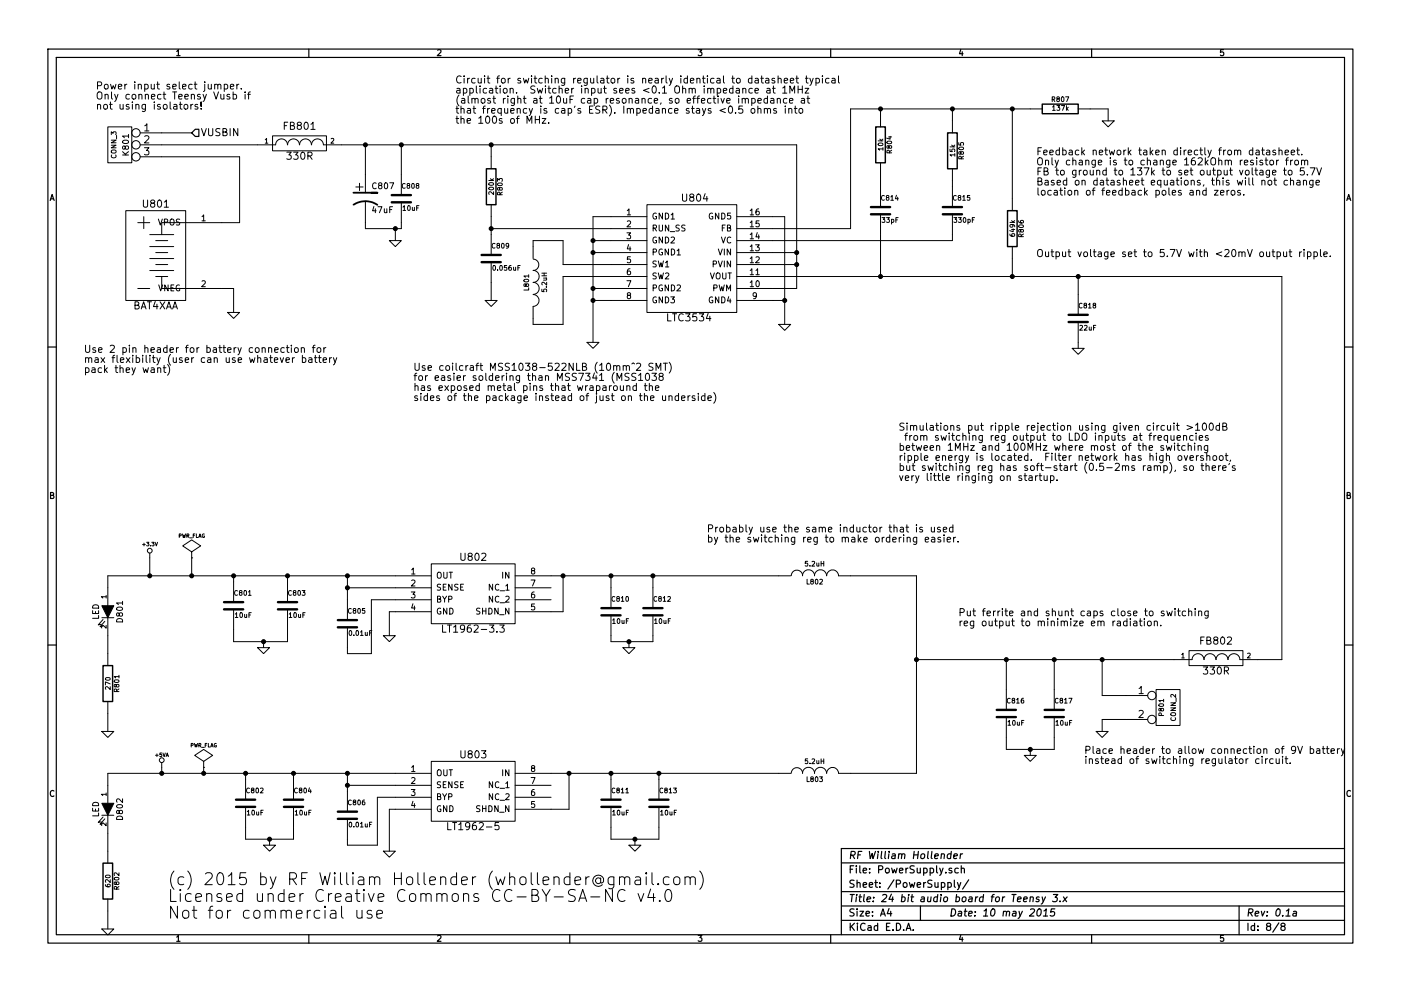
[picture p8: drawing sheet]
EESchema Schematic File Version 2
LIBS:power
LIBS:device
LIBS:transistors
LIBS:conn
LIBS:linear
LIBS:regul
LIBS:74xx
LIBS:cmos4000
LIBS:adc-dac
LIBS:memory
LIBS:xilinx
LIBS:special
LIBS:microcontrollers
LIBS:dsp
LIBS:microchip
LIBS:analog_switches
LIBS:motorola
LIBS:texas
LIBS:intel
LIBS:audio
LIBS:interface
LIBS:digital-audio
LIBS:philips
LIBS:display
LIBS:cypress
LIBS:siliconi
LIBS:opto
LIBS:atmel
LIBS:contrib
LIBS:valves
LIBS:AudioBoardLib
LIBS:SuperAudioBoard-cache
EELAYER 27 0
EELAYER END
$Descr A4 11693 8268
encoding utf-8
Sheet 8 8
Title "24 bit audio board for Teensy 3.x"
Date "10 may 2015"
Rev "0.1a"
Comp "RF William Hollender"
Comment1 ""
Comment2 ""
Comment3 ""
Comment4 ""
$EndDescr
$Comp
L LT1962-3.3 U802
U 1 1
P 3950 4950
F 0 "U802" H 3950 5250 60  0000 C CNN
F 1 "LT1962-3.3" H 3950 4650 60  0000 C CNN
F 2 "" H 3800 4900 60  0000 C CNN
F 3 "" H 3800 4900 60  0000 C CNN
F 4 "Linear Tech" H 3950 4950 60  0001 C CNN "MFG 1 Name"
F 5 "LT1962EMS8-3.3#PBF" H 3950 4950 60  0001 C CNN "MFG1 PN"
	1    3950 4950
	1    0    0    -1  
$EndComp
$Comp
L LT1962-5 U803
U 1 1
P 3950 6600
F 0 "U803" H 3950 6900 60  0000 C CNN
F 1 "LT1962-5" H 3950 6300 60  0000 C CNN
F 2 "" H 3800 6550 60  0000 C CNN
F 3 "" H 3800 6550 60  0000 C CNN
F 4 "Linear Tech" H 3950 6600 60  0001 C CNN "MFG 1 Name"
F 5 "LT1962EMS8-5#PBF-ND" H 3950 6600 60  0001 C CNN "MFG1 PN"
	1    3950 6600
	1    0    0    -1  
$EndComp
$Comp
L C C810
U 1 1
P 5100 5100
F 0 "C810" H 5100 5200 40  0000 L CNN
F 1 "10uF" H 5106 5015 40  0000 L CNN
F 2 "~" H 5138 4950 30  0000 C CNN
F 3 "~" H 5100 5100 60  0000 C CNN
F 4 "Murata" H 5100 5100 60  0001 C CNN "MFG 1 Name"
F 5 "GRM32DR71E106KA12" H 5100 5100 60  0001 C CNN "MFG1 PN"
F 6 "TDK" H 5100 5100 60  0001 C CNN "MFG 2 Name"
F 7 "C3225X7R1E106K250AC" H 5100 5100 60  0001 C CNN "MFG 2 PN"
	1    5100 5100
	1    0    0    -1  
$EndComp
$Comp
L C C805
U 1 1
P 2900 5200
F 0 "C805" H 2900 5300 40  0000 L CNN
F 1 "0.01uF" H 2906 5115 40  0000 L CNN
F 2 "~" H 2938 5050 30  0000 C CNN
F 3 "~" H 2900 5200 60  0000 C CNN
F 4 "Murata" H 2900 5200 60  0001 C CNN "MFG 1 Name"
F 5 "GRM2195C1H103JA01D" H 2900 5200 60  0001 C CNN "MFG1 PN"
F 6 "TDK" H 2900 5200 60  0001 C CNN "MFG 2 Name"
F 7 "C2012C0G1H103J060AA" H 2900 5200 60  0001 C CNN "MFG 2 PN"
F 8 "Kemet" H 2900 5200 60  0001 C CNN "MFG 3 Name"
F 9 "C0805C103J5GACTU" H 2900 5200 60  0001 C CNN "MFG 3 PN"
	1    2900 5200
	1    0    0    -1  
$EndComp
$Comp
L +3.3V #PWR065
U 1 1
P 1250 4650
F 0 "#PWR065" H 1250 4610 30  0001 C CNN
F 1 "+3.3V" H 1250 4760 30  0000 C CNN
F 2 "" H 1250 4650 60  0000 C CNN
F 3 "" H 1250 4650 60  0000 C CNN
	1    1250 4650
	1    0    0    -1  
$EndComp
$Comp
L GND #PWR066
U 1 1
P 2200 5400
F 0 "#PWR066" H 2200 5400 30  0001 C CNN
F 1 "GND" H 2200 5330 30  0001 C CNN
F 2 "" H 2200 5400 60  0000 C CNN
F 3 "" H 2200 5400 60  0000 C CNN
	1    2200 5400
	1    0    0    -1  
$EndComp
$Comp
L GND #PWR067
U 1 1
P 2250 7050
F 0 "#PWR067" H 2250 7050 30  0001 C CNN
F 1 "GND" H 2250 6980 30  0001 C CNN
F 2 "" H 2250 7050 60  0000 C CNN
F 3 "" H 2250 7050 60  0000 C CNN
	1    2250 7050
	1    0    0    -1  
$EndComp
$Comp
L +5VA #PWR068
U 1 1
P 1350 6400
F 0 "#PWR068" H 1350 6530 20  0001 C CNN
F 1 "+5VA" H 1350 6500 30  0000 C CNN
F 2 "" H 1350 6400 60  0000 C CNN
F 3 "" H 1350 6400 60  0000 C CNN
	1    1350 6400
	1    0    0    -1  
$EndComp
$Comp
L GND #PWR069
U 1 1
P 5250 5400
F 0 "#PWR069" H 5250 5400 30  0001 C CNN
F 1 "GND" H 5250 5330 30  0001 C CNN
F 2 "" H 5250 5400 60  0000 C CNN
F 3 "" H 5250 5400 60  0000 C CNN
	1    5250 5400
	1    0    0    -1  
$EndComp
$Comp
L GND #PWR070
U 1 1
P 3250 5300
F 0 "#PWR070" H 3250 5300 30  0001 C CNN
F 1 "GND" H 3250 5230 30  0001 C CNN
F 2 "" H 3250 5300 60  0000 C CNN
F 3 "" H 3250 5300 60  0000 C CNN
	1    3250 5300
	1    0    0    -1  
$EndComp
$Comp
L GND #PWR071
U 1 1
P 5300 7050
F 0 "#PWR071" H 5300 7050 30  0001 C CNN
F 1 "GND" H 5300 6980 30  0001 C CNN
F 2 "" H 5300 7050 60  0000 C CNN
F 3 "" H 5300 7050 60  0000 C CNN
	1    5300 7050
	1    0    0    -1  
$EndComp
$Comp
L GND #PWR072
U 1 1
P 3250 7100
F 0 "#PWR072" H 3250 7100 30  0001 C CNN
F 1 "GND" H 3250 7030 30  0001 C CNN
F 2 "" H 3250 7100 60  0000 C CNN
F 3 "" H 3250 7100 60  0000 C CNN
	1    3250 7100
	1    0    0    -1  
$EndComp
$Comp
L PWR_FLAG #FLG073
U 1 1
P 1600 4650
F 0 "#FLG073" H 1600 4745 30  0001 C CNN
F 1 "PWR_FLAG" H 1600 4830 30  0000 C CNN
F 2 "" H 1600 4650 60  0000 C CNN
F 3 "" H 1600 4650 60  0000 C CNN
	1    1600 4650
	1    0    0    -1  
$EndComp
$Comp
L PWR_FLAG #FLG074
U 1 1
P 1700 6400
F 0 "#FLG074" H 1700 6495 30  0001 C CNN
F 1 "PWR_FLAG" H 1700 6580 30  0000 C CNN
F 2 "" H 1700 6400 60  0000 C CNN
F 3 "" H 1700 6400 60  0000 C CNN
	1    1700 6400
	1    0    0    -1  
$EndComp
$Comp
L C C812
U 1 1
P 5450 5100
F 0 "C812" H 5450 5200 40  0000 L CNN
F 1 "10uF" H 5456 5015 40  0000 L CNN
F 2 "~" H 5488 4950 30  0000 C CNN
F 3 "~" H 5450 5100 60  0000 C CNN
F 4 "Murata" H 5450 5100 60  0001 C CNN "MFG 1 Name"
F 5 "GRM32DR71E106KA12" H 5450 5100 60  0001 C CNN "MFG1 PN"
F 6 "TDK" H 5450 5100 60  0001 C CNN "MFG 2 Name"
F 7 "C3225X7R1E106K250AC" H 5450 5100 60  0001 C CNN "MFG 2 PN"
	1    5450 5100
	1    0    0    -1  
$EndComp
$Comp
L C C811
U 1 1
P 5100 6700
F 0 "C811" H 5100 6800 40  0000 L CNN
F 1 "10uF" H 5106 6615 40  0000 L CNN
F 2 "~" H 5138 6550 30  0000 C CNN
F 3 "~" H 5100 6700 60  0000 C CNN
F 4 "Murata" H 5100 6700 60  0001 C CNN "MFG 1 Name"
F 5 "GRM32DR71E106KA12" H 5100 6700 60  0001 C CNN "MFG1 PN"
F 6 "TDK" H 5100 6700 60  0001 C CNN "MFG 2 Name"
F 7 "C3225X7R1E106K250AC" H 5100 6700 60  0001 C CNN "MFG 2 PN"
	1    5100 6700
	1    0    0    -1  
$EndComp
$Comp
L C C813
U 1 1
P 5500 6700
F 0 "C813" H 5500 6800 40  0000 L CNN
F 1 "10uF" H 5506 6615 40  0000 L CNN
F 2 "~" H 5538 6550 30  0000 C CNN
F 3 "~" H 5500 6700 60  0000 C CNN
F 4 "Murata" H 5500 6700 60  0001 C CNN "MFG 1 Name"
F 5 "GRM32DR71E106KA12" H 5500 6700 60  0001 C CNN "MFG1 PN"
F 6 "TDK" H 5500 6700 60  0001 C CNN "MFG 2 Name"
F 7 "C3225X7R1E106K250AC" H 5500 6700 60  0001 C CNN "MFG 2 PN"
	1    5500 6700
	1    0    0    -1  
$EndComp
$Comp
L C C801
U 1 1
P 1950 5050
F 0 "C801" H 1950 5150 40  0000 L CNN
F 1 "10uF" H 1956 4965 40  0000 L CNN
F 2 "~" H 1988 4900 30  0000 C CNN
F 3 "~" H 1950 5050 60  0000 C CNN
F 4 "Murata" H 1950 5050 60  0001 C CNN "MFG 1 Name"
F 5 "GRM32DR71E106KA12" H 1950 5050 60  0001 C CNN "MFG1 PN"
F 6 "TDK" H 1950 5050 60  0001 C CNN "MFG 2 Name"
F 7 "C3225X7R1E106K250AC" H 1950 5050 60  0001 C CNN "MFG 2 PN"
	1    1950 5050
	1    0    0    -1  
$EndComp
$Comp
L C C803
U 1 1
P 2400 5050
F 0 "C803" H 2400 5150 40  0000 L CNN
F 1 "10uF" H 2406 4965 40  0000 L CNN
F 2 "~" H 2438 4900 30  0000 C CNN
F 3 "~" H 2400 5050 60  0000 C CNN
F 4 "Murata" H 2400 5050 60  0001 C CNN "MFG 1 Name"
F 5 "GRM32DR71E106KA12" H 2400 5050 60  0001 C CNN "MFG1 PN"
F 6 "TDK" H 2400 5050 60  0001 C CNN "MFG 2 Name"
F 7 "C3225X7R1E106K250AC" H 2400 5050 60  0001 C CNN "MFG 2 PN"
	1    2400 5050
	1    0    0    -1  
$EndComp
$Comp
L C C802
U 1 1
P 2050 6700
F 0 "C802" H 2050 6800 40  0000 L CNN
F 1 "10uF" H 2056 6615 40  0000 L CNN
F 2 "~" H 2088 6550 30  0000 C CNN
F 3 "~" H 2050 6700 60  0000 C CNN
F 4 "Murata" H 2050 6700 60  0001 C CNN "MFG 1 Name"
F 5 "GRM32DR71E106KA12" H 2050 6700 60  0001 C CNN "MFG1 PN"
F 6 "TDK" H 2050 6700 60  0001 C CNN "MFG 2 Name"
F 7 "C3225X7R1E106K250AC" H 2050 6700 60  0001 C CNN "MFG 2 PN"
	1    2050 6700
	1    0    0    -1  
$EndComp
$Comp
L C C804
U 1 1
P 2450 6700
F 0 "C804" H 2450 6800 40  0000 L CNN
F 1 "10uF" H 2456 6615 40  0000 L CNN
F 2 "~" H 2488 6550 30  0000 C CNN
F 3 "~" H 2450 6700 60  0000 C CNN
F 4 "Murata" H 2450 6700 60  0001 C CNN "MFG 1 Name"
F 5 "GRM32DR71E106KA12" H 2450 6700 60  0001 C CNN "MFG1 PN"
F 6 "TDK" H 2450 6700 60  0001 C CNN "MFG 2 Name"
F 7 "C3225X7R1E106K250AC" H 2450 6700 60  0001 C CNN "MFG 2 PN"
	1    2450 6700
	1    0    0    -1  
$EndComp
$Comp
L LTC3534 U804
U 1 1
P 5400 2400
F 0 "U804" H 5800 3150 60  0000 C CNN
F 1 "LTC3534" H 5750 2150 60  0000 C CNN
F 2 "~" H 5400 2400 60  0000 C CNN
F 3 "~" H 5400 2400 60  0000 C CNN
F 4 "Linear Tech" H 5400 2400 60  0001 C CNN "MFG 1 Name"
F 5 "LTC3534EGN#PBF" H 5400 2400 60  0001 C CNN "MFG1 PN"
	1    5400 2400
	1    0    0    -1  
$EndComp
$Comp
L INDUCTOR L801
U 1 1
P 4450 2350
F 0 "L801" V 4400 2350 40  0000 C CNN
F 1 "5.2uH" V 4550 2350 40  0000 C CNN
F 2 "~" H 4450 2350 60  0000 C CNN
F 3 "~" H 4450 2350 60  0000 C CNN
F 4 "Coilcraft" H 4450 2350 60  0001 C CNN "MFG 1 Name"
F 5 "MSS1038-522NLB" H 4450 2350 60  0001 C CNN "MFG1 PN"
	1    4450 2350
	1    0    0    -1  
$EndComp
$Comp
L GND #PWR075
U 1 1
P 4950 2850
F 0 "#PWR075" H 4950 2850 30  0001 C CNN
F 1 "GND" H 4950 2780 30  0001 C CNN
F 2 "" H 4950 2850 60  0000 C CNN
F 3 "" H 4950 2850 60  0000 C CNN
	1    4950 2850
	1    0    0    -1  
$EndComp
$Comp
L GND #PWR076
U 1 1
P 6550 2700
F 0 "#PWR076" H 6550 2700 30  0001 C CNN
F 1 "GND" H 6550 2630 30  0001 C CNN
F 2 "" H 6550 2700 60  0000 C CNN
F 3 "" H 6550 2700 60  0000 C CNN
	1    6550 2700
	1    0    0    -1  
$EndComp
$Comp
L C C818
U 1 1
P 9000 2650
F 0 "C818" H 9000 2750 40  0000 L CNN
F 1 "22uF" H 9006 2565 40  0000 L CNN
F 2 "~" H 9038 2500 30  0000 C CNN
F 3 "~" H 9000 2650 60  0000 C CNN
F 4 "Murata" H 9000 2650 60  0001 C CNN "MFG 1 Name"
F 5 "GRM32ER71C226KE18L" H 9000 2650 60  0001 C CNN "MFG1 PN"
F 6 "TDK" H 9000 2650 60  0001 C CNN "MFG 2 Name"
F 7 "C3225X7R1C226K250AC" H 9000 2650 60  0001 C CNN "MFG 2 PN"
	1    9000 2650
	1    0    0    -1  
$EndComp
$Comp
L R R803
U 1 1
P 4100 1550
F 0 "R803" V 4180 1550 40  0000 C CNN
F 1 "200k" V 4107 1551 40  0000 C CNN
F 2 "~" V 4030 1550 30  0000 C CNN
F 3 "~" H 4100 1550 30  0000 C CNN
F 4 "Yageo" H 4100 1550 60  0001 C CNN "MFG 1 Name"
F 5 "RC0805FR-07200KL" H 4100 1550 60  0001 C CNN "MFG1 PN"
F 6 "Vishay Dale" H 4100 1550 60  0001 C CNN "MFG 2 Name"
F 7 "CRCW0805200KFKEA" H 4100 1550 60  0001 C CNN "MFG 2 PN"
F 8 "Bourns" H 4100 1550 60  0001 C CNN "MFG 3 Name"
F 9 "CR0805-FX-2003ELF" H 4100 1550 60  0001 C CNN "MFG 3 PN"
	1    4100 1550
	1    0    0    -1  
$EndComp
$Comp
L C C809
U 1 1
P 4100 2150
F 0 "C809" H 4100 2250 40  0000 L CNN
F 1 "0.056uF" H 4106 2065 40  0000 L CNN
F 2 "~" H 4138 2000 30  0000 C CNN
F 3 "~" H 4100 2150 60  0000 C CNN
F 4 "AVX" H 4100 2150 60  0001 C CNN "MFG 1 Name"
F 5 "08055C563KAT2A" H 4100 2150 60  0001 C CNN "MFG1 PN"
F 6 "Kemet" H 4100 2150 60  0001 C CNN "MFG 2 Name"
F 7 "C0805C563K5RACTU" H 4100 2150 60  0001 C CNN "MFG 2 PN"
F 8 "Murata" H 4100 2150 60  0001 C CNN "MFG 3 Name"
F 9 "GRM21BR71H563KA01L" H 4100 2150 60  0001 C CNN "MFG 3 PN"
	1    4100 2150
	1    0    0    -1  
$EndComp
$Comp
L GND #PWR077
U 1 1
P 4100 2500
F 0 "#PWR077" H 4100 2500 30  0001 C CNN
F 1 "GND" H 4100 2430 30  0001 C CNN
F 2 "" H 4100 2500 60  0000 C CNN
F 3 "" H 4100 2500 60  0000 C CNN
	1    4100 2500
	1    0    0    -1  
$EndComp
$Comp
L BAT4XAA U801
U 1 1
P 1350 2400
F 0 "U801" H 1400 3100 60  0000 C CNN
F 1 "BAT4XAA" H 1400 2250 60  0000 C CNN
F 2 "~" H 1350 2400 60  0000 C CNN
F 3 "~" H 1350 2400 60  0000 C CNN
	1    1350 2400
	-1   0    0    -1  
$EndComp
$Comp
L GND #PWR078
U 1 1
P 1950 2600
F 0 "#PWR078" H 1950 2600 30  0001 C CNN
F 1 "GND" H 1950 2530 30  0001 C CNN
F 2 "" H 1950 2600 60  0000 C CNN
F 3 "" H 1950 2600 60  0000 C CNN
	1    1950 2600
	1    0    0    -1  
$EndComp
$Comp
L R R806
U 1 1
P 8450 1900
F 0 "R806" V 8530 1900 40  0000 C CNN
F 1 "649k" V 8457 1901 40  0000 C CNN
F 2 "~" V 8380 1900 30  0000 C CNN
F 3 "~" H 8450 1900 30  0000 C CNN
F 4 "Yageo" H 8450 1900 60  0001 C CNN "MFG 1 Name"
F 5 "RC0603FR-07649KL" H 8450 1900 60  0001 C CNN "MFG1 PN"
F 6 "Vishay Dale" H 8450 1900 60  0001 C CNN "MFG 2 Name"
F 7 "CRCW0603649KFKEA" H 8450 1900 60  0001 C CNN "MFG 2 PN"
F 8 "Rohm" H 8450 1900 60  0001 C CNN "MFG 3 Name"
F 9 "TRR03EZPF6493" H 8450 1900 60  0001 C CNN "MFG 3 PN"
	1    8450 1900
	1    0    0    -1  
$EndComp
$Comp
L R R807
U 1 1
P 8850 900
F 0 "R807" V 8930 900 40  0000 C CNN
F 1 "137k" V 8857 901 40  0000 C CNN
F 2 "~" V 8780 900 30  0000 C CNN
F 3 "~" H 8850 900 30  0000 C CNN
F 4 "Yageo" H 8850 900 60  0001 C CNN "MFG 1 Name"
F 5 "RC0603FR-07137KL" H 8850 900 60  0001 C CNN "MFG1 PN"
F 6 "Vishay Dale" H 8850 900 60  0001 C CNN "MFG 2 Name"
F 7 "CRCW0603137KFKEA" H 8850 900 60  0001 C CNN "MFG 2 PN"
F 8 "Panasonic" H 8850 900 60  0001 C CNN "MFG 3 Name"
F 9 "ERJ-3EKF1373V" H 8850 900 60  0001 C CNN "MFG 3 PN"
	1    8850 900 
	0    1    -1   0   
$EndComp
$Comp
L GND #PWR079
U 1 1
P 9250 1000
F 0 "#PWR079" H 9250 1000 30  0001 C CNN
F 1 "GND" H 9250 930 30  0001 C CNN
F 2 "" H 9250 1000 60  0000 C CNN
F 3 "" H 9250 1000 60  0000 C CNN
	1    9250 1000
	-1   0    0    -1  
$EndComp
$Comp
L R R805
U 1 1
P 7950 1250
F 0 "R805" V 8030 1250 40  0000 C CNN
F 1 "15k" V 7957 1251 40  0000 C CNN
F 2 "~" V 7880 1250 30  0000 C CNN
F 3 "~" H 7950 1250 30  0000 C CNN
F 4 "Yageo" H 7950 1250 60  0001 C CNN "MFG 1 Name"
F 5 "RC0603FR-0715KL" H 7950 1250 60  0001 C CNN "MFG1 PN"
F 6 "Vishay Dale" H 7950 1250 60  0001 C CNN "MFG 2 Name"
F 7 "CRCW060315K0FKEA" H 7950 1250 60  0001 C CNN "MFG 2 PN"
F 8 "Rohm" H 7950 1250 60  0001 C CNN "MFG 3 Name"
F 9 "MCR03ERTF1502" H 7950 1250 60  0001 C CNN "MFG 3 PN"
	1    7950 1250
	1    0    0    -1  
$EndComp
$Comp
L C C815
U 1 1
P 7950 1750
F 0 "C815" H 7950 1850 40  0000 L CNN
F 1 "330pF" H 7956 1665 40  0000 L CNN
F 2 "~" H 7988 1600 30  0000 C CNN
F 3 "~" H 7950 1750 60  0000 C CNN
F 4 "Murata" H 7950 1750 60  0001 C CNN "MFG 1 Name"
F 5 "GRM1885C1H331JA01D" H 7950 1750 60  0001 C CNN "MFG1 PN"
F 6 "TDK" H 7950 1750 60  0001 C CNN "MFG 2 Name"
F 7 "C1608C0G1H331J080AA" H 7950 1750 60  0001 C CNN "MFG 2 PN"
F 8 "Kemet" H 7950 1750 60  0001 C CNN "MFG 3 Name"
F 9 "C0603C331J5GACTU" H 7950 1750 60  0001 C CNN "MFG 3 PN"
	1    7950 1750
	1    0    0    -1  
$EndComp
$Comp
L C C814
U 1 1
P 7350 1750
F 0 "C814" H 7350 1850 40  0000 L CNN
F 1 "33pF" H 7356 1665 40  0000 L CNN
F 2 "~" H 7388 1600 30  0000 C CNN
F 3 "~" H 7350 1750 60  0000 C CNN
F 4 "Murata" H 7350 1750 60  0001 C CNN "MFG 1 Name"
F 5 "GRM1885C1H330JA01D" H 7350 1750 60  0001 C CNN "MFG1 PN"
F 6 "TDK" H 7350 1750 60  0001 C CNN "MFG 2 Name"
F 7 "C1608C0G1H330J080AA" H 7350 1750 60  0001 C CNN "MFG 2 PN"
F 8 "Kemet" H 7350 1750 60  0001 C CNN "MFG 3 Name"
F 9 "C0603C330J5GACTU" H 7350 1750 60  0001 C CNN "MFG 3 PN"
	1    7350 1750
	1    0    0    -1  
$EndComp
$Comp
L R R804
U 1 1
P 7350 1200
F 0 "R804" V 7430 1200 40  0000 C CNN
F 1 "10k" V 7357 1201 40  0000 C CNN
F 2 "~" V 7280 1200 30  0000 C CNN
F 3 "~" H 7350 1200 30  0000 C CNN
F 4 "Yageo" H 7350 1200 60  0001 C CNN "MFG 1 Name"
F 5 "RC0603FR-0710KL" H 7350 1200 60  0001 C CNN "MFG1 PN"
F 6 "Vishay Dale" H 7350 1200 60  0001 C CNN "MFG 2 Name"
F 7 "CRCW060310K0FKEA" H 7350 1200 60  0001 C CNN "MFG 2 PN"
F 8 "Rohm" H 7350 1200 60  0001 C CNN "MFG 3 Name"
F 9 "MCR03ERTF1002" H 7350 1200 60  0001 C CNN "MFG 3 PN"
	1    7350 1200
	1    0    0    -1  
$EndComp
Text Notes 8650 2150 0    60   ~ 0
Output voltage set to 5.7V with <20mV output ripple.
$Comp
L FILTER FB802
U 1 1
P 10150 5500
F 0 "FB802" H 10150 5650 60  0000 C CNN
F 1 "330R" H 10150 5400 60  0000 C CNN
F 2 "~" H 10150 5500 60  0000 C CNN
F 3 "~" H 10150 5500 60  0000 C CNN
F 4 "Murata" H 10150 5500 60  0001 C CNN "MFG 1 Name"
F 5 "BLM21PG331SN1D" H 10150 5500 60  0001 C CNN "MFG1 PN"
F 6 "TDK" H 10150 5500 60  0001 C CNN "MFG 2 Name"
F 7 "MPZ2012S331A" H 10150 5500 60  0001 C CNN "MFG 2 PN"
F 8 "Taiyo Yuden" H 10150 5500 60  0001 C CNN "MFG 3 Name"
F 9 "FBMH2012HM331-T" H 10150 5500 60  0001 C CNN "MFG 3 PN"
	1    10150 5500
	1    0    0    -1  
$EndComp
$Comp
L INDUCTOR L802
U 1 1
P 6800 4800
F 0 "L802" V 6750 4800 40  0000 C CNN
F 1 "5.2uH" V 6900 4800 40  0000 C CNN
F 2 "~" H 6800 4800 60  0000 C CNN
F 3 "~" H 6800 4800 60  0000 C CNN
F 4 "Coilcraft" H 6800 4800 60  0001 C CNN "MFG 1 Name"
F 5 "MSS1038-522NLB" H 6800 4800 60  0001 C CNN "MFG1 PN"
	1    6800 4800
	0    -1   -1   0   
$EndComp
$Comp
L INDUCTOR L803
U 1 1
P 6800 6450
F 0 "L803" V 6750 6450 40  0000 C CNN
F 1 "5.2uH" V 6900 6450 40  0000 C CNN
F 2 "~" H 6800 6450 60  0000 C CNN
F 3 "~" H 6800 6450 60  0000 C CNN
F 4 "Coilcraft" H 6800 6450 60  0001 C CNN "MFG 1 Name"
F 5 "MSS1038-522NLB" H 6800 6450 60  0001 C CNN "MFG1 PN"
	1    6800 6450
	0    -1   -1   0   
$EndComp
Text Notes 8000 5150 0    60   ~ 0
Put ferrite and shunt caps close to switching\nreg output to minimize em radiation.
Text Notes 5900 4450 0    60   ~ 0
Probably use the same inductor that is used\nby the switching reg to make ordering easier.
$Comp
L CP1 C807
U 1 1
P 3050 1650
F 0 "C807" H 3100 1750 50  0000 L CNN
F 1 "47uF" H 3100 1550 50  0000 L CNN
F 2 "~" H 3050 1650 60  0000 C CNN
F 3 "~" H 3050 1650 60  0000 C CNN
F 4 "Kemet" H 3050 1650 60  0001 C CNN "MFG 1 Name"
F 5 "EDK476M025A9GAA" H 3050 1650 60  0001 C CNN "MFG1 PN"
F 6 "Nichicon" H 3050 1650 60  0001 C CNN "MFG 2 Name"
F 7 "UUR1E470MCL1GS" H 3050 1650 60  0001 C CNN "MFG 2 PN"
	1    3050 1650
	1    0    0    -1  
$EndComp
$Comp
L GND #PWR080
U 1 1
P 3300 2000
F 0 "#PWR080" H 3300 2000 30  0001 C CNN
F 1 "GND" H 3300 1930 30  0001 C CNN
F 2 "" H 3300 2000 60  0000 C CNN
F 3 "" H 3300 2000 60  0000 C CNN
	1    3300 2000
	1    0    0    -1  
$EndComp
$Comp
L GND #PWR081
U 1 1
P 9000 2900
F 0 "#PWR081" H 9000 2900 30  0001 C CNN
F 1 "GND" H 9000 2830 30  0001 C CNN
F 2 "" H 9000 2900 60  0000 C CNN
F 3 "" H 9000 2900 60  0000 C CNN
	1    9000 2900
	1    0    0    -1  
$EndComp
Text Notes 3800 700  0    60   ~ 0
Circuit for switching regulator is nearly identical to datasheet typical\napplication.  Switcher input sees <0.1 Ohm impedance at 1MHz \n(almost right at 10uF cap resonance, so effective impedance at \nthat frequency is cap's ESR). Impedance stays <0.5 ohms into \nthe 100s of MHz.
Text Notes 3450 3100 0    60   ~ 0
Use coilcraft MSS1038-522NLB (10mm^2 SMT)\nfor easier soldering than MSS7341 (MSS1038\nhas exposed metal pins that wraparound the \nsides of the package instead of just on the underside)
$Comp
L GND #PWR082
U 1 1
P 8600 6300
F 0 "#PWR082" H 8600 6300 30  0001 C CNN
F 1 "GND" H 8600 6230 30  0001 C CNN
F 2 "" H 8600 6300 60  0000 C CNN
F 3 "" H 8600 6300 60  0000 C CNN
	1    8600 6300
	1    0    0    -1  
$EndComp
$Comp
L C C816
U 1 1
P 8400 5950
F 0 "C816" H 8400 6050 40  0000 L CNN
F 1 "10uF" H 8406 5865 40  0000 L CNN
F 2 "~" H 8438 5800 30  0000 C CNN
F 3 "~" H 8400 5950 60  0000 C CNN
F 4 "Murata" H 8400 5950 60  0001 C CNN "MFG 1 Name"
F 5 "GRM32DR71E106KA12" H 8400 5950 60  0001 C CNN "MFG1 PN"
F 6 "TDK" H 8400 5950 60  0001 C CNN "MFG 2 Name"
F 7 "C3225X7R1E106K250AC" H 8400 5950 60  0001 C CNN "MFG 2 PN"
	1    8400 5950
	1    0    0    -1  
$EndComp
$Comp
L C C817
U 1 1
P 8800 5950
F 0 "C817" H 8800 6050 40  0000 L CNN
F 1 "10uF" H 8806 5865 40  0000 L CNN
F 2 "~" H 8838 5800 30  0000 C CNN
F 3 "~" H 8800 5950 60  0000 C CNN
F 4 "Murata" H 8800 5950 60  0001 C CNN "MFG 1 Name"
F 5 "GRM32DR71E106KA12" H 8800 5950 60  0001 C CNN "MFG1 PN"
F 6 "TDK" H 8800 5950 60  0001 C CNN "MFG 2 Name"
F 7 "C3225X7R1E106K250AC" H 8800 5950 60  0001 C CNN "MFG 2 PN"
	1    8800 5950
	1    0    0    -1  
$EndComp
$Comp
L C C808
U 1 1
P 3350 1650
F 0 "C808" H 3350 1750 40  0000 L CNN
F 1 "10uF" H 3356 1565 40  0000 L CNN
F 2 "~" H 3388 1500 30  0000 C CNN
F 3 "~" H 3350 1650 60  0000 C CNN
F 4 "Murata" H 3350 1650 60  0001 C CNN "MFG 1 Name"
F 5 "GRM32DR71E106KA12" H 3350 1650 60  0001 C CNN "MFG1 PN"
F 6 "TDK" H 3350 1650 60  0001 C CNN "MFG 2 Name"
F 7 "C3225X7R1E106K250AC" H 3350 1650 60  0001 C CNN "MFG 2 PN"
	1    3350 1650
	1    0    0    -1  
$EndComp
$Comp
L FILTER FB801
U 1 1
P 2500 1200
F 0 "FB801" H 2500 1350 60  0000 C CNN
F 1 "330R" H 2500 1100 60  0000 C CNN
F 2 "~" H 2500 1200 60  0000 C CNN
F 3 "~" H 2500 1200 60  0000 C CNN
F 4 "Murata" H 2500 1200 60  0001 C CNN "MFG 1 Name"
F 5 "BLM21PG331SN1D" H 2500 1200 60  0001 C CNN "MFG1 PN"
F 6 "TDK" H 2500 1200 60  0001 C CNN "MFG 2 Name"
F 7 "MPZ2012S331A" H 2500 1200 60  0001 C CNN "MFG 2 PN"
F 8 "Taiyo Yuden" H 2500 1200 60  0001 C CNN "MFG 3 Name"
F 9 "FBMH2012HM331-T" H 2500 1200 60  0001 C CNN "MFG 3 PN"
	1    2500 1200
	1    0    0    -1  
$EndComp
$Comp
L C C806
U 1 1
P 2900 6800
F 0 "C806" H 2900 6900 40  0000 L CNN
F 1 "0.01uF" H 2906 6715 40  0000 L CNN
F 2 "~" H 2938 6650 30  0000 C CNN
F 3 "~" H 2900 6800 60  0000 C CNN
F 4 "Murata" H 2900 6800 60  0001 C CNN "MFG 1 Name"
F 5 "GRM2195C1H103JA01D" H 2900 6800 60  0001 C CNN "MFG1 PN"
F 6 "TDK" H 2900 6800 60  0001 C CNN "MFG 2 Name"
F 7 "C2012C0G1H103J060AA" H 2900 6800 60  0001 C CNN "MFG 2 PN"
F 8 "Kemet" H 2900 6800 60  0001 C CNN "MFG 3 Name"
F 9 "C0805C103J5GACTU" H 2900 6800 60  0001 C CNN "MFG 3 PN"
	1    2900 6800
	1    0    0    -1  
$EndComp
Text Notes 7500 3600 0    60   ~ 0
Simulations put ripple rejection using given circuit >100dB\n from switching reg output to LDO inputs at frequencies \nbetween 1MHz and 100MHz where most of the switching \nripple energy is located.  Filter network has high overshoot,\nbut switching reg has soft-start (0.5-2ms ramp), so there's\nvery little ringing on startup.
$Comp
L CONN_2 P801
U 1 1
P 9750 5900
F 0 "P801" V 9700 5900 40  0000 C CNN
F 1 "CONN_2" V 9800 5900 40  0000 C CNN
F 2 "" H 9750 5900 60  0000 C CNN
F 3 "" H 9750 5900 60  0000 C CNN
	1    9750 5900
	1    0    0    -1  
$EndComp
Wire Wire Line
	4600 6450 6500 6450
Wire Wire Line
	5100 6500 5100 6450
Connection ~ 5100 6450
Wire Wire Line
	5500 6500 5500 6450
Connection ~ 5500 6450
Wire Wire Line
	4600 4800 6500 4800
Wire Wire Line
	5450 4900 5450 4800
Connection ~ 5450 4800
Wire Wire Line
	5100 4900 5100 4800
Connection ~ 5100 4800
Wire Wire Line
	2900 5400 2900 5450
Wire Wire Line
	2900 5450 3100 5450
Wire Wire Line
	3100 5450 3100 5000
Wire Wire Line
	3100 5000 3300 5000
Wire Wire Line
	2900 4800 2900 5000
Wire Wire Line
	2900 4900 3300 4900
Wire Wire Line
	900  4800 3300 4800
Connection ~ 2900 4900
Wire Wire Line
	3300 6650 3150 6650
Wire Wire Line
	3150 6650 3150 7050
Wire Wire Line
	3150 7050 2900 7050
Wire Wire Line
	2900 7050 2900 7000
Wire Wire Line
	2900 6450 2900 6600
Wire Wire Line
	2900 6550 3300 6550
Wire Wire Line
	900  6450 3300 6450
Connection ~ 2900 6550
Wire Wire Line
	1250 4800 1250 4650
Connection ~ 2900 4800
Wire Wire Line
	1600 4650 1600 4800
Connection ~ 1600 4800
Wire Wire Line
	1950 4850 1950 4800
Connection ~ 1950 4800
Wire Wire Line
	2400 4850 2400 4800
Connection ~ 2400 4800
Wire Wire Line
	2400 5350 2400 5250
Wire Wire Line
	1950 5350 2400 5350
Wire Wire Line
	1950 5350 1950 5250
Wire Wire Line
	2200 5400 2200 5350
Connection ~ 2200 5350
Wire Wire Line
	1350 6450 1350 6400
Connection ~ 2900 6450
Wire Wire Line
	1700 6400 1700 6450
Connection ~ 1700 6450
Wire Wire Line
	2050 6500 2050 6450
Connection ~ 2050 6450
Wire Wire Line
	2450 6500 2450 6450
Connection ~ 2450 6450
Wire Wire Line
	2450 7000 2450 6900
Wire Wire Line
	2050 7000 2450 7000
Wire Wire Line
	2050 7000 2050 6900
Wire Wire Line
	2250 7050 2250 7000
Connection ~ 2250 7000
Wire Wire Line
	3250 5300 3250 5100
Wire Wire Line
	3250 5100 3300 5100
Wire Wire Line
	3250 7100 3250 6750
Wire Wire Line
	3250 6750 3300 6750
Wire Wire Line
	5100 5300 5100 5350
Wire Wire Line
	5100 5350 5450 5350
Wire Wire Line
	5450 5350 5450 5300
Wire Wire Line
	5250 5400 5250 5350
Connection ~ 5250 5350
Wire Wire Line
	5100 6900 5100 7000
Wire Wire Line
	5100 7000 5500 7000
Wire Wire Line
	5500 7000 5500 6900
Wire Wire Line
	5300 7050 5300 7000
Connection ~ 5300 7000
Wire Wire Line
	4450 2050 4450 2000
Wire Wire Line
	4450 2000 4700 2000
Wire Wire Line
	4700 2700 4450 2700
Wire Wire Line
	4450 2700 4450 2650
Wire Wire Line
	5100 1800 4950 1800
Wire Wire Line
	4950 1800 4950 2850
Wire Wire Line
	5100 2500 4950 2500
Connection ~ 4950 2500
Wire Wire Line
	5100 2400 4950 2400
Connection ~ 4950 2400
Wire Wire Line
	5100 2100 4950 2100
Connection ~ 4950 2100
Wire Wire Line
	5100 2000 4950 2000
Connection ~ 4950 2000
Wire Wire Line
	6450 1800 6550 1800
Wire Wire Line
	6550 1800 6550 2700
Wire Wire Line
	6450 2500 6550 2500
Connection ~ 6550 2500
Wire Wire Line
	5100 2200 4700 2200
Wire Wire Line
	4700 2200 4700 2000
Wire Wire Line
	4700 2700 4700 2300
Wire Wire Line
	4700 2300 5100 2300
Wire Wire Line
	9000 2300 9000 2450
Wire Wire Line
	6650 2400 6450 2400
Wire Wire Line
	6650 1200 6650 2400
Wire Wire Line
	4100 1200 4100 1300
Wire Wire Line
	6450 2200 6650 2200
Connection ~ 6650 2200
Wire Wire Line
	6450 2100 6650 2100
Connection ~ 6650 2100
Wire Wire Line
	4100 1800 4100 1950
Wire Wire Line
	4100 2350 4100 2500
Wire Wire Line
	5100 1900 4100 1900
Connection ~ 4100 1900
Wire Wire Line
	1850 2400 1950 2400
Wire Wire Line
	1950 2400 1950 2600
Wire Wire Line
	2850 1200 6650 1200
Connection ~ 4100 1200
Wire Wire Line
	6450 2300 10700 2300
Wire Wire Line
	8450 2150 8450 2300
Connection ~ 8450 2300
Wire Wire Line
	8450 900  8450 1650
Wire Wire Line
	7100 900  8600 900 
Wire Wire Line
	9100 900  9250 900 
Wire Wire Line
	9250 900  9250 1000
Connection ~ 8450 900 
Wire Wire Line
	7950 1000 7950 900 
Connection ~ 7950 900 
Wire Wire Line
	7950 1550 7950 1500
Wire Wire Line
	7950 1950 7950 2000
Wire Wire Line
	7100 900  7100 1900
Wire Wire Line
	7100 1900 6450 1900
Wire Wire Line
	7350 950  7350 900 
Connection ~ 7350 900 
Wire Wire Line
	7350 1550 7350 1450
Wire Wire Line
	7350 1950 7350 2300
Connection ~ 7350 2300
Wire Wire Line
	10700 2300 10700 5500
Wire Wire Line
	10700 5500 10500 5500
Connection ~ 9000 2300
Wire Wire Line
	7650 5500 9800 5500
Wire Wire Line
	7650 4800 7650 6450
Wire Wire Line
	7650 4800 7100 4800
Wire Wire Line
	7650 6450 7100 6450
Connection ~ 7650 5500
Wire Wire Line
	3050 1200 3050 1450
Connection ~ 3050 1200
Wire Wire Line
	3350 1450 3350 1200
Connection ~ 3350 1200
Wire Wire Line
	3350 1900 3350 1850
Wire Wire Line
	3050 1900 3050 1850
Wire Wire Line
	3300 2000 3300 1900
Connection ~ 3300 1900
Wire Wire Line
	9000 2850 9000 2900
Wire Wire Line
	7950 2000 6450 2000
Wire Wire Line
	8400 6150 8400 6250
Wire Wire Line
	8400 6250 8800 6250
Wire Wire Line
	8800 6250 8800 6150
Wire Wire Line
	8600 6300 8600 6250
Connection ~ 8600 6250
Wire Wire Line
	8400 5750 8400 5500
Connection ~ 8400 5500
Wire Wire Line
	8800 5750 8800 5500
Connection ~ 8800 5500
Wire Wire Line
	3050 1900 3350 1900
Wire Wire Line
	4600 5100 4700 5100
Wire Wire Line
	4700 5100 4700 4800
Connection ~ 4700 4800
Wire Wire Line
	4600 6750 4750 6750
Wire Wire Line
	4750 6750 4750 6450
Connection ~ 4750 6450
Wire Wire Line
	9400 5800 9200 5800
Wire Wire Line
	9200 5800 9200 5500
Connection ~ 9200 5500
$Comp
L GND #PWR083
U 1 1
P 9200 6100
F 0 "#PWR083" H 9200 6100 30  0001 C CNN
F 1 "GND" H 9200 6030 30  0001 C CNN
F 2 "" H 9200 6100 60  0000 C CNN
F 3 "" H 9200 6100 60  0000 C CNN
	1    9200 6100
	1    0    0    -1  
$EndComp
Wire Wire Line
	9400 6000 9200 6000
Wire Wire Line
	9200 6000 9200 6100
Text Notes 9050 6300 0    60   ~ 0
Place header to allow connection of 9V battery\ninstead of switching regulator circuit.
Text Notes 8650 1300 0    60   ~ 0
Feedback network taken directly from datasheet.\nOnly change is to change 162kOhm resistor from\nFB to ground to 137k to set output voltage to 5.7V\nBased on datasheet equations, this will not change\nlocation of feedback poles and zeros.
Text Notes 800  750  0    60   ~ 0
Power input select jumper.\nOnly connect Teensy Vusb if\nnot using isolators!
Wire Wire Line
	1350 1200 2150 1200
Wire Wire Line
	2000 1300 1350 1300
Wire Wire Line
	1850 1850 2000 1850
Wire Wire Line
	2000 1850 2000 1300
$Comp
L CONN_3 K801
U 1 1
P 1000 1200
F 0 "K801" V 950 1200 50  0000 C CNN
F 1 "CONN_3" V 1050 1200 40  0000 C CNN
F 2 "" H 1000 1200 60  0000 C CNN
F 3 "" H 1000 1200 60  0000 C CNN
	1    1000 1200
	-1   0    0    -1  
$EndComp
Text Notes 700  2950 0    60   ~ 0
Use 2 pin header for battery connection for\nmax flexibility (user can use whatever battery\npack they want)
Text HLabel 1600 1100 2    60   Input ~ 0
VUSBIN
Wire Wire Line
	1350 1100 1600 1100
$Comp
L LED D801
U 1 1
P 900 5100
F 0 "D801" H 900 5200 50  0000 C CNN
F 1 "LED" H 900 5000 50  0000 C CNN
F 2 "~" H 900 5100 60  0000 C CNN
F 3 "~" H 900 5100 60  0000 C CNN
F 4 "Kingbright" H 900 5100 60  0001 C CNN "MFG 1 Name"
F 5 "APT2012CGCK" H 900 5100 60  0001 C CNN "MFG1 PN"
F 6 "Lite-On" H 900 5100 60  0001 C CNN "MFG 2 Name"
F 7 "LTST-C171KGKT" H 900 5100 60  0001 C CNN "MFG 2 PN"
	1    900  5100
	0    1    1    0   
$EndComp
$Comp
L R R801
U 1 1
P 900 5700
F 0 "R801" V 980 5700 40  0000 C CNN
F 1 "270" V 907 5701 40  0000 C CNN
F 2 "~" V 830 5700 30  0000 C CNN
F 3 "~" H 900 5700 30  0000 C CNN
F 4 "Panasonic" H 900 5700 60  0001 C CNN "MFG 1 Name"
F 5 "ERJ-6GEYJ271V" H 900 5700 60  0001 C CNN "MFG1 PN"
F 6 "Yageo" H 900 5700 60  0001 C CNN "MFG 2 Name"
F 7 "RC0805JR-07270RL" H 900 5700 60  0001 C CNN "MFG 2 PN"
F 8 "Rohm" H 900 5700 60  0001 C CNN "MFG 3 Name"
F 9 "ESR10EZPJ271" H 900 5700 60  0001 C CNN "MFG 3 PN"
	1    900  5700
	1    0    0    -1  
$EndComp
$Comp
L R R802
U 1 1
P 900 7350
F 0 "R802" V 980 7350 40  0000 C CNN
F 1 "620" V 907 7351 40  0000 C CNN
F 2 "~" V 830 7350 30  0000 C CNN
F 3 "~" H 900 7350 30  0000 C CNN
F 4 "Panasonic" H 900 7350 60  0001 C CNN "MFG 1 Name"
F 5 "ERJ-6GEYJ621V" H 900 7350 60  0001 C CNN "MFG1 PN"
F 6 "Rohm" H 900 7350 60  0001 C CNN "MFG 2 Name"
F 7 "MCR10ERTJ621" H 900 7350 60  0001 C CNN "MFG 2 PN"
F 8 "Vishay Dale" H 900 7350 60  0001 C CNN "MFG 3 Name"
F 9 "CRCW0805620RJNEA" H 900 7350 60  0001 C CNN "MFG 3 PN"
	1    900  7350
	1    0    0    -1  
$EndComp
$Comp
L GND #PWR084
U 1 1
P 900 6100
F 0 "#PWR084" H 900 6100 30  0001 C CNN
F 1 "GND" H 900 6030 30  0001 C CNN
F 2 "" H 900 6100 60  0000 C CNN
F 3 "" H 900 6100 60  0000 C CNN
	1    900  6100
	1    0    0    -1  
$EndComp
$Comp
L GND #PWR085
U 1 1
P 900 7750
F 0 "#PWR085" H 900 7750 30  0001 C CNN
F 1 "GND" H 900 7680 30  0001 C CNN
F 2 "" H 900 7750 60  0000 C CNN
F 3 "" H 900 7750 60  0000 C CNN
	1    900  7750
	1    0    0    -1  
$EndComp
Wire Wire Line
	900  4800 900  4900
Connection ~ 1250 4800
Wire Wire Line
	900  5300 900  5450
Wire Wire Line
	900  5950 900  6100
Wire Wire Line
	900  6450 900  6550
Connection ~ 1350 6450
Wire Wire Line
	900  7100 900  6950
Wire Wire Line
	900  7600 900  7750
$Comp
L LED D802
U 1 1
P 900 6750
F 0 "D802" H 900 6850 50  0000 C CNN
F 1 "LED" H 900 6650 50  0000 C CNN
F 2 "~" H 900 6750 60  0000 C CNN
F 3 "~" H 900 6750 60  0000 C CNN
F 4 "Kingbright" H 900 6750 60  0001 C CNN "MFG 1 Name"
F 5 "APT2012CGCK" H 900 6750 60  0001 C CNN "MFG1 PN"
F 6 "Lite-On" H 900 6750 60  0001 C CNN "MFG 2 Name"
F 7 "LTST-C171KGKT" H 900 6750 60  0001 C CNN "MFG 2 PN"
	1    900  6750
	0    1    1    0   
$EndComp
Text Notes 1400 7400 0    100  ~ 0
(c) 2015 by RF William Hollender (whollender@gmail.com)\nLicensed under Creative Commons CC-BY-SA-NC v4.0\nNot for commercial use
$EndSCHEMATC
